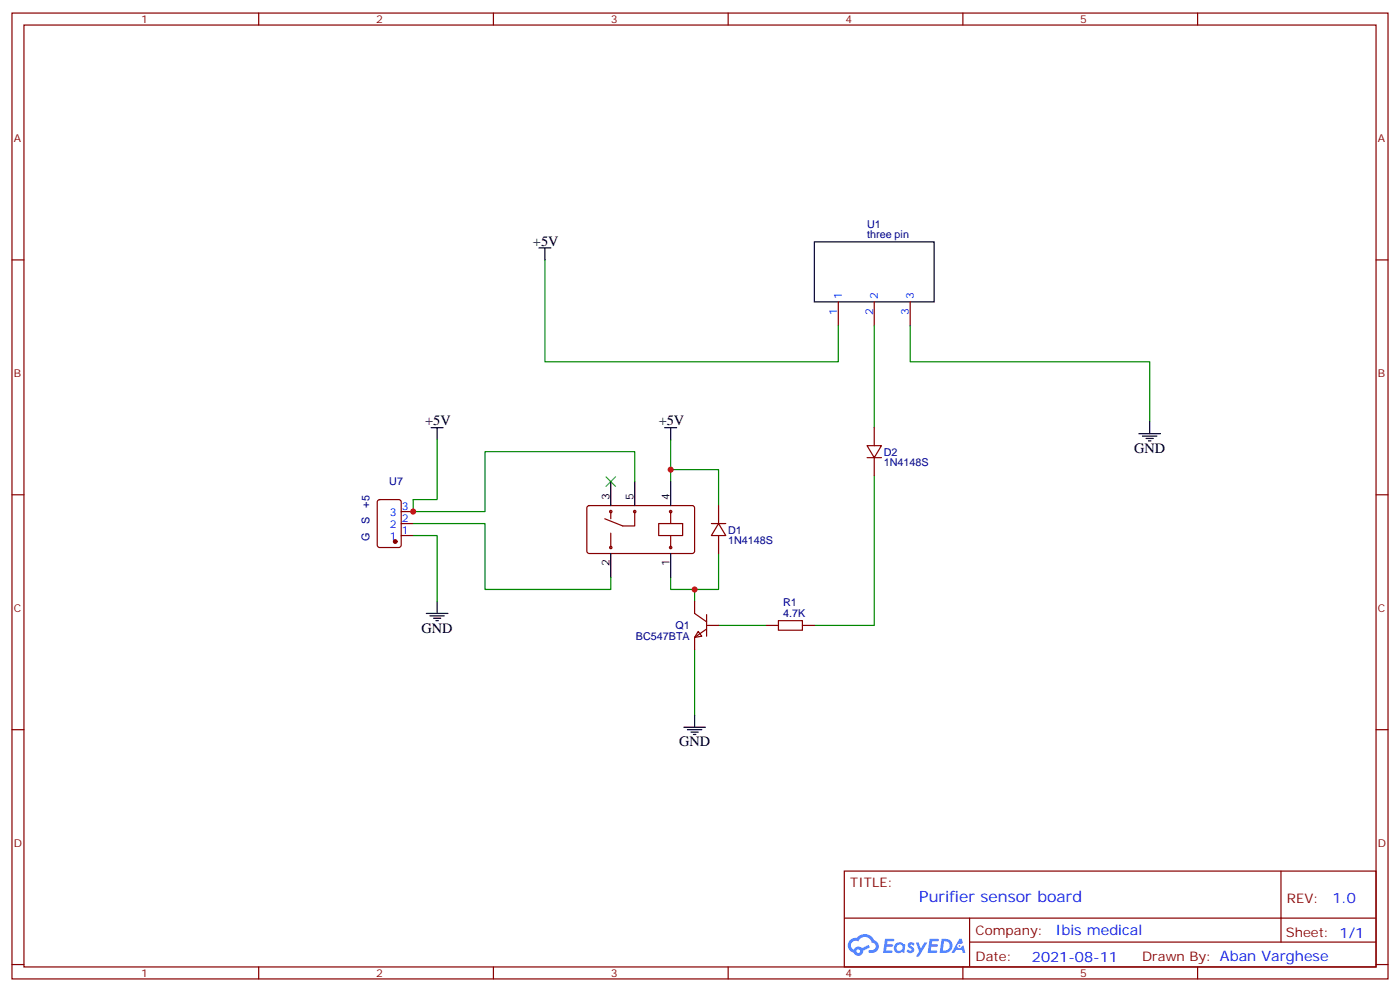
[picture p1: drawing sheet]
<svg xmlns="http://www.w3.org/2000/svg" width="412mm" height="292mm" viewBox="0 0 412 292" stroke-linecap="round" stroke-linejoin="round" font-family="sans-serif">
<g fill="none" stroke="#870000" stroke-width=".35">
<path d="M3.5 3.8h405.4v284.4h-405.4zM7.1 7.4h398.2v277.3h-398.2zM76.2 3.8v3.6M145.3 3.8v3.6M214.5 3.8v3.6M283.6 3.8v3.6M352.8 3.8v3.6M3.5 76.5h3.6M405.3 76.5h3.6M3.5 145.7h3.6M405.3 145.7h3.6M3.5 214.8h3.6"/>
<path d="M405.3 214.8h3.6M248.7 256.4h156.6v28.3h-156.6zM377.3 256.5v20.8M248.7 270.3h156.5M285.6 277.3h119.6M285.6 270.3v14.1M3.5 284h3.6M76.2 284.7v3.5M145.3 284.7v3.5M214.5 284.7v3.5M283.6 284.7v3.5M352.8 284.7v3.5"/>
<path d="M405.3 284h3.6"/>
</g>
<g fill="#5487ff">
<path d="M267.7 277.6a1.22 1.22 0 0 1 1.7 .3l-.4 .6a.47 .47 0 0 0-.3-.5 .47 .47 0 0 0-.5 .2l.1 .3a1.14 1.14 0 0 1 .8 1.7 1.14 1.14 0 0 1-1.9 0l-.2-.2 .5-.5 .7 .4a.29 .29 0 0 0 .3-.3 .29 .29 0 0 0-.2-.3 1.04 1.04 0 0 1-.6-1.7z"/>
<path d="M260.7 276.4h2.4l.3 .1-.2 .5-1.8 .1-.1 .9h1.5l.3 .3-.3 .4h-1.6l-.2 1.1h1.7l.2 .4-.2 .3h-2.6z"/>
<path d="M273.8 276.4h2.4l.3 .1-.1 .5-1.8 .1-.2 .9h1.6l.3 .3-.4 .4h-1.6l-.1 1.1h1.7l.2 .4-.2 .3h-2.6z"/>
<path d="M282.6 276.4h.7l.3 1.2-.6 .3a.69 .69 0 0 0-1 .3 .69 .69 0 0 0 .4 1 .69 .69 0 0 0 .9-.6l.5-.3 .6 2.2h-.8l-.2-.9h-1.8l-.5 .9h-.8z"/>
<path d="M269.8 277.4h.8l.6 1.9 1.1-1.9h.9l-2.6 4.2h-.8l.9-1.5z"/>
<path d="M277.4 276.4l-.6 4.1h1.3a2.11 2.11 0 0 0 2.5-2.1 2.11 2.11 0 0 0-2.5-2zM278.1 277.1a1.39 1.39 0 0 1 1.7 1.4 1.39 1.39 0 0 1-1.8 1.3h-.3z"/>
<path d="M263.7 278a1.54 1.54 0 0 0-.1 2.1 1.54 1.54 0 0 0 2.2 .2l.6 .2 .3-2.3-.2-.2-.4-.1a1.49 1.49 0 0 0-2.4 .1zM264 279a.94 .94 0 0 1 1.8 0 .94 .94 0 0 1-1.8 0z"/>
<path d="M250.4 276.7a2.18 2.18 0 0 0 1.1 3.8 1.44 1.44 0 0 0 1.6 .9 1.44 1.44 0 0 0 1.2-1.5l2-1-.5-.7-1.9 .9a1.47 1.47 0 0 0-2.4 .5 1.39 1.39 0 0 1-.7-2 1.39 1.39 0 0 1 2-.5 2.12 2.12 0 0 1 2.2-1.3 2.12 2.12 0 0 1 1.9 1.7 1.14 1.14 0 0 1 1.1 1.4 1.14 1.14 0 0 1-1.7 .8 .43 .43 0 0 0-.5 .3 .43 .43 0 0 0 .4 .5 1.98 1.98 0 0 0 2.5-1.2 1.98 1.98 0 0 0-1.2-2.5 3.1 3.1 0 0 0-5.3-.7l-.9 .1zM252.3 280a.55 .55 0 0 1 1.1 0 .55 .55 0 0 1-1.1 0z"/>
<circle cx="282.6" cy="278.5" r=".26"/>
</g>
<g fill="none" stroke="#870000" stroke-width=".35">
<path d="M246.9 88.9v7M257.5 88.9v7M268.1 88.9v7M255.4 131.2h4.2l-2.1 3.5zM255.4 134.7h4.2M257.5 125.9v5.3M257.5 134.7v5.3M111.4 147.3l.4-.2h5.7l.6 .4 .1 13-.5 .6-5.9 .1-.6-.5-.1-12.9zM118.2 157.7h3.5M118.2 154.1h3.5M118.2 150.6h3.5M173.1 149l.5-.2 30.6 .1 .4 .6-.1 13-.6 .4h-30.6l-.4-.7v-12.7z"/>
<path d="M179.9 150.6v2.1M179.9 157v4.2M187 150.6v4.2h-3.6l-5.2-2.1M194 154.1h7.1v3.6h-7.1zM197.6 150.6v3.5M197.6 157.7v3.5M209.5 154.1h4.3M211.7 154.1l2.1 3.6h-4.3zM211.7 148.8v5.3M211.7 157.7v5.2M204.6 177.1v3.5l3.5 2.5M205.7 185.9l1 1.4-2.1 .3z"/>
<path d="M208.1 185.2l-3.5 2.4v3.6M208.1 184.1h3.6M208.1 180.9v6.4M225.8 184.1h3.5M236.4 184.1h3.5"/>
<circle cx="179.9" cy="150.6" r=".35"/>
<circle cx="187" cy="150.6" r=".35"/>
<circle cx="197.6" cy="150.6" r=".35"/>
<circle cx="179.9" cy="161.2" r=".35"/>
<circle cx="197.6" cy="161.2" r=".35"/>
</g>
<circle cx="116.4" cy="159.4" r=".53" fill="#870000" stroke="#870000" stroke-width=".35"/>
<g fill="none" stroke="#000" stroke-width=".35">
<path d="M158.7 73h3.6M160.5 73v3.5M239.9 71.2h35.3v17.7h-35.3zM127 125.9h3.5M128.8 125.9v3.5M195.8 125.9h3.5M197.6 125.9v3.5M335.5 127.7h6.3M336.5 128.4h4.3M337.6 129.1h2.1M338.3 129.8h.7M338.7 124.1v3.6"/>
<path d="M179.9 141.8v7M187 141.8v7M197.6 141.8v7M128.8 177.1v3.5M179.9 162.9v7.1M197.6 162.9v7.1M125.6 180.6h6.3M126.6 181.3h4.3M127.7 182h2.1M128.4 182.7h.7M201.4 214.1h6.4M202.5 214.8h4.2"/>
<path d="M203.6 215.5h2.1M204.3 216.2h.7M204.6 210.6v3.5"/>
</g>
<path d="M178.5 140.4l2.8 2.8M181.3 140.4l-2.8 2.8" fill="none" stroke="#3c3" stroke-width=".35"/>
<g fill="none" stroke="#008700" stroke-width=".35">
<path d="M160.5 76.5v30h86.4v-10.6M257.5 95.9v30M268.1 95.9v10.6h70.6v17.6M128.8 129.4v17.7h-7.1v3.5h21.2v-17.6h44.1v8.8M197.6 138.3h14.1v10.5M197.6 129.4v12.4M121.7 157.7h7.1v19.4M121.7 154.1h21.2v19.4h37v-3.5M257.5 140v44.1h-17.6M204.6 173.5v3.6M211.7 162.9v10.6h-14.1v-3.5M204.6 191.2v19.4"/>
<path d="M211.7 184.1h14.1"/>
</g>
<path d="M229.3 182.7h7.1v2.8h-7.1z" fill="none" stroke="#a10000" stroke-width=".35"/>
<g fill="#c00">
<circle cx="121.7" cy="150.6" r=".88"/>
<circle cx="204.6" cy="173.5" r=".88"/>
<circle cx="197.6" cy="138.3" r=".88"/>
</g>
<text font-size="4.6" fill="#00f" x="270.8" y="265.5">Purifier sensor board</text>
<g font-size="4.2">
<text x="157" y="72.3">+5V</text>
<text x="125.2" y="125.2">+5V</text>
<text x="194" y="125.2">+5V</text>
<text x="334.1" y="133.3">GND</text>
<text x="124.2" y="186.2">GND</text>
<text x="200" y="219.7">GND</text>
</g>
<g font-size="4.2" fill="#00f">
<text x="392.5" y="265.7">1.0</text>
<text x="310.9" y="275.3">Ibis medical</text>
<text x="304" y="283.1">2021-08-11</text>
</g>
<g font-size="3.9" fill="#800">
<text x="250.5" y="261">TITLE:</text>
<text x="379.1" y="265.7">REV:</text>
<text x="287.4" y="275.2">Company:</text>
<text x="378.7" y="275.8">Sheet: 1/1</text>
<text x="287.4" y="282.9">Date:</text>
<text x="336.4" y="283">Drawn By: Aban Varghese</text>
</g>
<g font-size="3.2" fill="#800">
<text x="41.6" y="6.8">1</text>
<text x="110.8" y="6.8">2</text>
<text x="179.9" y="6.8">3</text>
<text x="249.1" y="6.8">4</text>
<text x="318.2" y="6.8">5</text>
<text x="4.1" y="41.9">A</text>
<text x="405.9" y="41.9">A</text>
<text x="4.1" y="111.1">B</text>
<text x="405.9" y="111.1">B</text>
<text x="4.1" y="180.2">C</text>
<text x="405.9" y="180.2">C</text>
<text x="4.1" y="249.4">D</text>
<text x="405.9" y="249.4">D</text>
<text x="41.6" y="287.7">1</text>
<text x="110.8" y="287.7">2</text>
<text x="179.9" y="287.7">3</text>
<text x="249.1" y="287.7">4</text>
<text x="318.2" y="287.7">5</text>
</g>
<g font-size="3.2" fill="#000080">
<text x="255.4" y="70.2">three pin</text>
<text x="255.4" y="67.1">U1</text>
<text x="260.3" y="137.3">1N4148S</text>
<text x="260.3" y="134.2">D2</text>
<text x="114.7" y="142.8">U7</text>
<text x="108.9" y="149.4" transform="rotate(-90 108.9 149.4)">+5</text>
<text x="108.9" y="154.2" transform="rotate(-90 108.9 154.2)">S</text>
<text x="108.9" y="159.3" transform="rotate(-90 108.9 159.3)">G</text>
<text x="214.5" y="160.2">1N4148S</text>
<text x="214.5" y="157.2">D1</text>
<text x="230.7" y="178.4">R1</text>
<text x="199" y="185.2">Q1</text>
<text x="230.7" y="181.6">4.7K</text>
<text x="187.3" y="188.5">BC547BTA</text>
</g>
<g font-size="3.2" fill="#00f">
<text x="248" y="88.2" transform="rotate(-90 248 88.2)">1</text>
<text x="258.6" y="88.2" transform="rotate(-90 258.6 88.2)">2</text>
<text x="269.2" y="88.2" transform="rotate(-90 269.2 88.2)">3</text>
<text x="246.6" y="92.6" transform="rotate(-90 246.6 92.6)">1</text>
<text x="257.2" y="92.6" transform="rotate(-90 257.2 92.6)">2</text>
<text x="267.8" y="92.6" transform="rotate(-90 267.8 92.6)">3</text>
<text x="114.9" y="155.5">2</text>
<text x="114.9" y="152">3</text>
<text x="118.4" y="153.8">2</text>
<text x="118.4" y="150.2">3</text>
<text x="114.9" y="159.1">1</text>
<text x="118.4" y="157.3">1</text>
</g>
<g font-size="3.2">
<text x="179.6" y="147.1" transform="rotate(-90 179.6 147.1)">3</text>
<text x="186.6" y="147.1" transform="rotate(-90 186.6 147.1)">5</text>
<text x="197.2" y="147.1" transform="rotate(-90 197.2 147.1)">4</text>
<text x="179.6" y="166.7" transform="rotate(-90 179.6 166.7)">2</text>
<text x="197.2" y="166.7" transform="rotate(-90 197.2 166.7)">1</text>
</g>
</svg>
